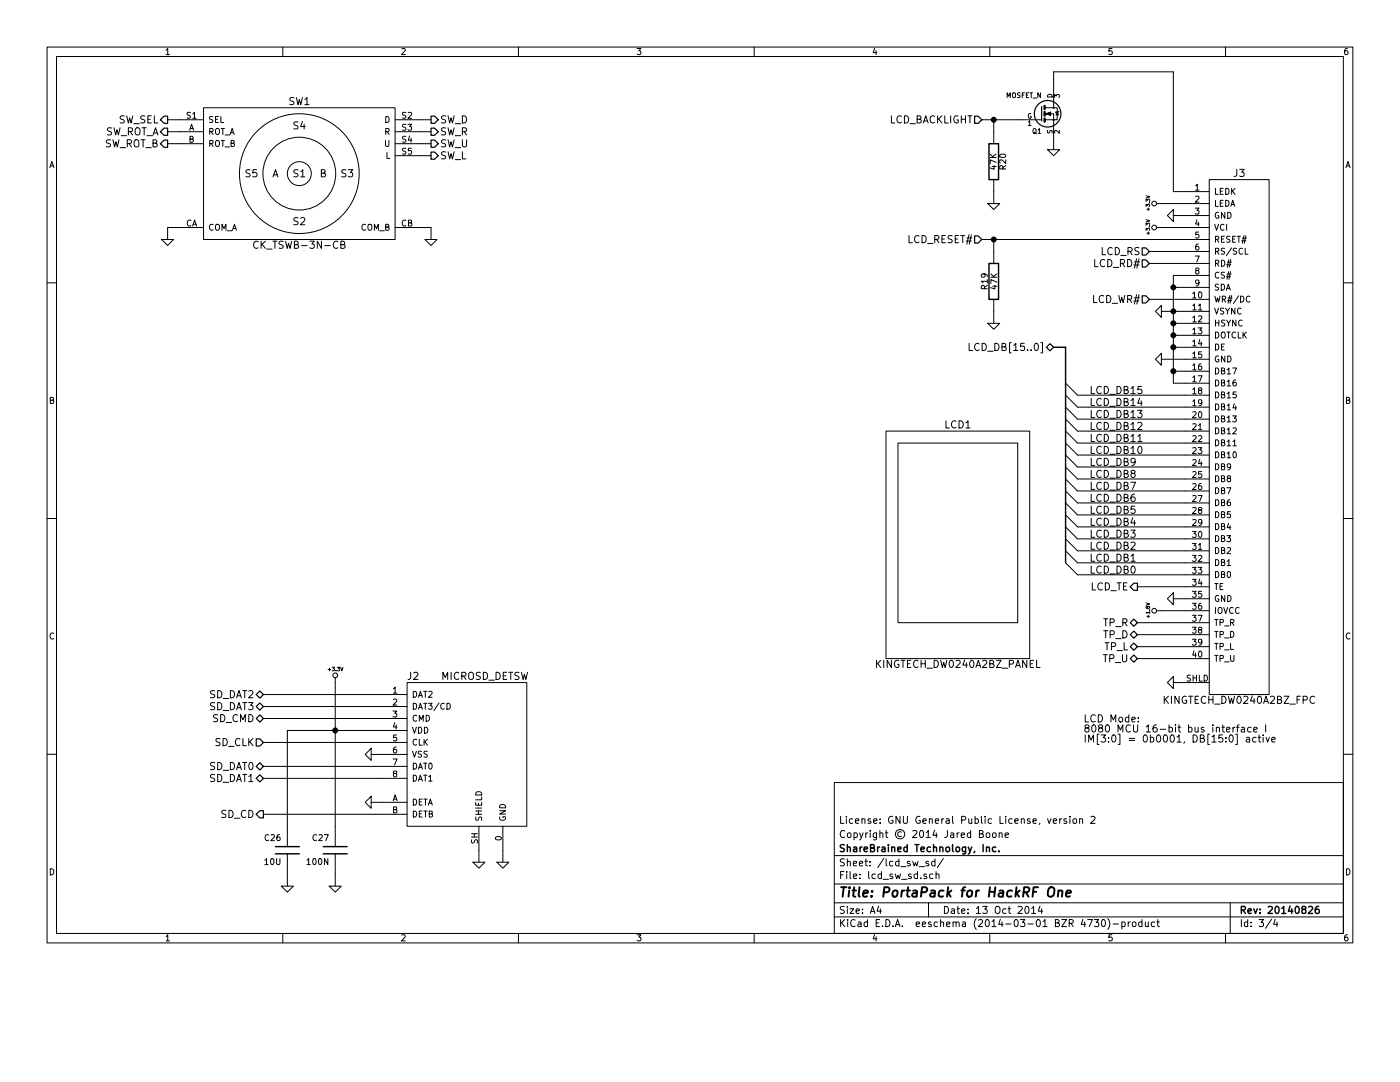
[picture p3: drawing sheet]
EESchema Schematic File Version 2
LIBS:hackrf_expansion
LIBS:wolfson
LIBS:passive
LIBS:lcd_kingtech
LIBS:power
LIBS:io_expander
LIBS:trs_jack
LIBS:battery
LIBS:mosfet
LIBS:microphone
LIBS:sd
LIBS:ck
LIBS:altera
LIBS:regulator
LIBS:tp
LIBS:header
LIBS:hole
LIBS:sharebrained
LIBS:fiducial
LIBS:portapack_hackrf_one-cache
EELAYER 24 0
EELAYER END
$Descr A4 11693 8268
encoding utf-8
Sheet 3 4
Title "PortaPack for HackRF One"
Date "13 Oct 2014"
Rev "20140826"
Comp "ShareBrained Technology, Inc."
Comment1 "Copyright © 2014 Jared Boone"
Comment2 "License: GNU General Public License, version 2"
Comment3 ""
Comment4 ""
$EndDescr
$Comp
L GND #PWR039
U 1 1
P 9800 1800
F 0 "#PWR039" H 9800 1800 30  0001 C CNN
F 1 "GND" H 9800 1730 30  0001 C CNN
F 2 "" H 9800 1800 60  0000 C CNN
F 3 "" H 9800 1800 60  0000 C CNN
	1    9800 1800
	0    1    1    0   
$EndComp
$Comp
L GND #PWR040
U 1 1
P 9800 5000
F 0 "#PWR040" H 9800 5000 30  0001 C CNN
F 1 "GND" H 9800 4930 30  0001 C CNN
F 2 "" H 9800 5000 60  0000 C CNN
F 3 "" H 9800 5000 60  0000 C CNN
	1    9800 5000
	0    1    1    0   
$EndComp
$Comp
L +3.3V #PWR041
U 1 1
P 9700 1700
F 0 "#PWR041" H 9700 1660 30  0001 C CNN
F 1 "+3.3V" H 9700 1810 30  0000 C CNN
F 2 "" H 9700 1700 60  0000 C CNN
F 3 "" H 9700 1700 60  0000 C CNN
	1    9700 1700
	0    -1   -1   0   
$EndComp
$Comp
L +3.3V #PWR042
U 1 1
P 9700 1900
F 0 "#PWR042" H 9700 1860 30  0001 C CNN
F 1 "+3.3V" H 9700 2010 30  0000 C CNN
F 2 "" H 9700 1900 60  0000 C CNN
F 3 "" H 9700 1900 60  0000 C CNN
	1    9700 1900
	0    -1   -1   0   
$EndComp
$Comp
L GND #PWR043
U 1 1
P 9800 5700
F 0 "#PWR043" H 9800 5700 30  0001 C CNN
F 1 "GND" H 9800 5630 30  0001 C CNN
F 2 "" H 9800 5700 60  0000 C CNN
F 3 "" H 9800 5700 60  0000 C CNN
	1    9800 5700
	0    1    1    0   
$EndComp
Text Label 9100 4100 0    60   ~ 0
LCD_DB7
Text Label 9100 4200 0    60   ~ 0
LCD_DB6
Text Label 9100 4300 0    60   ~ 0
LCD_DB5
Text Label 9100 4400 0    60   ~ 0
LCD_DB4
Text Label 9100 4500 0    60   ~ 0
LCD_DB3
Text Label 9100 4600 0    60   ~ 0
LCD_DB2
Text Label 9100 4700 0    60   ~ 0
LCD_DB1
Text Label 9100 4800 0    60   ~ 0
LCD_DB0
$Comp
L R R20
U 1 1
P 8300 1350
F 0 "R20" V 8380 1350 50  0000 C CNN
F 1 "47K" V 8300 1350 50  0000 C CNN
F 2 "" H 8300 1350 60  0000 C CNN
F 3 "" H 8300 1350 60  0000 C CNN
F 4 "Yageo" V 8300 1350 60  0001 C CNN "Mfr"
F 5 "RC0603FR-0747KL" V 8300 1350 60  0001 C CNN "Part"
	1    8300 1350
	1    0    0    1   
$EndComp
$Comp
L GND #PWR044
U 1 1
P 9700 2600
F 0 "#PWR044" H 9700 2600 30  0001 C CNN
F 1 "GND" H 9700 2530 30  0001 C CNN
F 2 "" H 9700 2600 60  0000 C CNN
F 3 "" H 9700 2600 60  0000 C CNN
	1    9700 2600
	0    1    1    0   
$EndComp
Text Notes 9050 6200 0    60   ~ 0
LCD Mode:\n8080 MCU 16-bit bus interface I\nIM[3:0] = 0b0001, DB[15:0] active
Text Label 9100 4000 0    60   ~ 0
LCD_DB8
Text Label 9100 3900 0    60   ~ 0
LCD_DB9
Text Label 9100 3800 0    60   ~ 0
LCD_DB10
Text Label 9100 3700 0    60   ~ 0
LCD_DB11
Text Label 9100 3600 0    60   ~ 0
LCD_DB12
Text Label 9100 3500 0    60   ~ 0
LCD_DB13
Text Label 9100 3400 0    60   ~ 0
LCD_DB14
Text Label 9100 3300 0    60   ~ 0
LCD_DB15
$Comp
L KINGTECH_DW0240A2BZ_FPC J3
U 1 1
P 10350 3550
F 0 "J3" H 10350 5650 60  0000 C CNN
F 1 "KINGTECH_DW0240A2BZ_FPC" H 10350 1250 60  0000 C CNN
F 2 "" H 10250 3550 60  0000 C CNN
F 3 "" H 10250 3550 60  0000 C CNN
F 4 "FCI" H 10350 3550 60  0001 C CNN "Mfr"
F 5 "62684-401100ALF" H 10350 3550 60  0001 C CNN "Part"
	1    10350 3550
	1    0    0    -1  
$EndComp
$Comp
L R R19
U 1 1
P 8300 2350
F 0 "R19" V 8380 2350 50  0000 C CNN
F 1 "47K" V 8300 2350 50  0000 C CNN
F 2 "" H 8300 2350 60  0000 C CNN
F 3 "" H 8300 2350 60  0000 C CNN
F 4 "Yageo" V 8300 2350 60  0001 C CNN "Mfr"
F 5 "RC0603FR-0747KL" V 8300 2350 60  0001 C CNN "Part"
	1    8300 2350
	-1   0    0    -1  
$EndComp
$Comp
L GND #PWR045
U 1 1
P 8300 2700
F 0 "#PWR045" H 8300 2700 30  0001 C CNN
F 1 "GND" H 8300 2630 30  0001 C CNN
F 2 "" H 8300 2700 60  0000 C CNN
F 3 "" H 8300 2700 60  0000 C CNN
	1    8300 2700
	1    0    0    -1  
$EndComp
$Comp
L +1.8V #PWR046
U 1 1
P 9700 5100
F 0 "#PWR046" H 9700 5240 20  0001 C CNN
F 1 "+1.8V" H 9700 5210 30  0000 C CNN
F 2 "" H 9700 5100 60  0000 C CNN
F 3 "" H 9700 5100 60  0000 C CNN
	1    9700 5100
	0    -1   -1   0   
$EndComp
$Comp
L GND #PWR047
U 1 1
P 9700 3000
F 0 "#PWR047" H 9700 3000 30  0001 C CNN
F 1 "GND" H 9700 2930 30  0001 C CNN
F 2 "" H 9700 3000 60  0000 C CNN
F 3 "" H 9700 3000 60  0000 C CNN
	1    9700 3000
	0    1    1    0   
$EndComp
Wire Wire Line
	9700 3000 9900 3000
Wire Wire Line
	9900 5000 9800 5000
Wire Wire Line
	9900 1800 9800 1800
Wire Wire Line
	9700 5100 9900 5100
Wire Wire Line
	9700 1900 9900 1900
Wire Wire Line
	9500 4900 9900 4900
Wire Wire Line
	9900 5200 9500 5200
Wire Wire Line
	9500 5300 9900 5300
Wire Wire Line
	9500 5400 9900 5400
Wire Wire Line
	9500 5500 9900 5500
Wire Wire Line
	9800 5700 9900 5700
Wire Wire Line
	9000 4800 9900 4800
Wire Wire Line
	9000 4700 9900 4700
Wire Wire Line
	9000 4600 9900 4600
Wire Wire Line
	9000 4500 9900 4500
Wire Wire Line
	9000 4400 9900 4400
Wire Wire Line
	9000 4300 9900 4300
Wire Wire Line
	9000 4200 9900 4200
Wire Wire Line
	9000 4100 9900 4100
Wire Wire Line
	9600 2100 9900 2100
Wire Wire Line
	8200 2000 9900 2000
Wire Wire Line
	9600 2200 9900 2200
Wire Wire Line
	9600 2500 9900 2500
Wire Wire Line
	9700 2600 9900 2600
Wire Wire Line
	9800 2700 9900 2700
Wire Wire Line
	9800 2800 9900 2800
Wire Wire Line
	9800 2900 9900 2900
Wire Wire Line
	9800 2300 9800 3200
Connection ~ 9800 2800
Connection ~ 9800 2600
Connection ~ 9800 2700
Wire Wire Line
	9000 4000 9900 4000
Wire Wire Line
	9000 3900 9900 3900
Wire Wire Line
	9000 3800 9900 3800
Wire Wire Line
	9000 3700 9900 3700
Wire Wire Line
	9000 3600 9900 3600
Wire Wire Line
	9000 3500 9900 3500
Wire Wire Line
	9000 3400 9900 3400
Wire Wire Line
	9000 3300 9900 3300
Wire Wire Line
	8300 2000 8300 2100
Connection ~ 8300 2000
Wire Wire Line
	8300 2600 8300 2700
Wire Wire Line
	9900 1600 9800 1600
$Comp
L MICROSD_DETSW J2
U 1 1
P 3900 6300
F 0 "J2" H 3450 6950 60  0000 C CNN
F 1 "MICROSD_DETSW" H 4050 6950 60  0000 C CNN
F 2 "" H 3900 6300 60  0000 C CNN
F 3 "" H 3900 6300 60  0000 C CNN
F 4 "ALPS" H 3900 6300 60  0001 C CNN "Mfr"
F 5 "SCHA4B0415" H 3900 6300 60  0001 C CNN "Part"
	1    3900 6300
	1    0    0    -1  
$EndComp
$Comp
L GND #PWR048
U 1 1
P 3100 6300
F 0 "#PWR048" H 3100 6300 30  0001 C CNN
F 1 "GND" H 3100 6230 30  0001 C CNN
F 2 "" H 3100 6300 60  0000 C CNN
F 3 "" H 3100 6300 60  0000 C CNN
	1    3100 6300
	0    1    1    0   
$EndComp
$Comp
L GND #PWR049
U 1 1
P 3100 6700
F 0 "#PWR049" H 3100 6700 30  0001 C CNN
F 1 "GND" H 3100 6630 30  0001 C CNN
F 2 "" H 3100 6700 60  0000 C CNN
F 3 "" H 3100 6700 60  0000 C CNN
	1    3100 6700
	0    1    1    0   
$EndComp
$Comp
L C C27
U 1 1
P 2800 7100
F 0 "C27" H 2850 7200 50  0000 L CNN
F 1 "100N" H 2850 7000 50  0000 L CNN
F 2 "" H 2800 7100 60  0000 C CNN
F 3 "" H 2800 7100 60  0000 C CNN
F 4 "Murata" H 2800 7100 60  0001 C CNN "Mfr"
F 5 "GRM155R61A104KA01" H 2800 7100 60  0001 C CNN "Part"
	1    2800 7100
	-1   0    0    -1  
$EndComp
$Comp
L GND #PWR050
U 1 1
P 2400 7400
F 0 "#PWR050" H 2400 7400 30  0001 C CNN
F 1 "GND" H 2400 7330 30  0001 C CNN
F 2 "" H 2400 7400 60  0000 C CNN
F 3 "" H 2400 7400 60  0000 C CNN
	1    2400 7400
	1    0    0    -1  
$EndComp
$Comp
L GND #PWR051
U 1 1
P 4200 7200
F 0 "#PWR051" H 4200 7200 30  0001 C CNN
F 1 "GND" H 4200 7130 30  0001 C CNN
F 2 "" H 4200 7200 60  0000 C CNN
F 3 "" H 4200 7200 60  0000 C CNN
	1    4200 7200
	1    0    0    -1  
$EndComp
$Comp
L CK_TSWB-3N-CB SW1
U 1 1
P 2500 1450
F 0 "SW1" H 2500 2050 60  0000 C CNN
F 1 "CK_TSWB-3N-CB" H 2500 850 60  0000 C CNN
F 2 "" H 2500 1450 60  0000 C CNN
F 3 "" H 2500 1450 60  0000 C CNN
F 4 "C&K" H 2500 1450 60  0001 C CNN "Mfr"
F 5 "TSWB-3N-CB111 LFS" H 2500 1450 60  0001 C CNN "Part"
	1    2500 1450
	1    0    0    -1  
$EndComp
$Comp
L GND #PWR052
U 1 1
P 1400 2000
F 0 "#PWR052" H 1400 2000 30  0001 C CNN
F 1 "GND" H 1400 1930 30  0001 C CNN
F 2 "" H 1400 2000 60  0000 C CNN
F 3 "" H 1400 2000 60  0000 C CNN
	1    1400 2000
	1    0    0    -1  
$EndComp
$Comp
L GND #PWR053
U 1 1
P 3600 2000
F 0 "#PWR053" H 3600 2000 30  0001 C CNN
F 1 "GND" H 3600 1930 30  0001 C CNN
F 2 "" H 3600 2000 60  0000 C CNN
F 3 "" H 3600 2000 60  0000 C CNN
	1    3600 2000
	1    0    0    -1  
$EndComp
$Comp
L GND #PWR054
U 1 1
P 4000 7200
F 0 "#PWR054" H 4000 7200 30  0001 C CNN
F 1 "GND" H 4000 7130 30  0001 C CNN
F 2 "" H 4000 7200 60  0000 C CNN
F 3 "" H 4000 7200 60  0000 C CNN
	1    4000 7200
	1    0    0    -1  
$EndComp
$Comp
L C C26
U 1 1
P 2400 7100
F 0 "C26" H 2450 7200 50  0000 L CNN
F 1 "10U" H 2450 7000 50  0000 L CNN
F 2 "" H 2400 7100 60  0000 C CNN
F 3 "" H 2400 7100 60  0000 C CNN
F 4 "Murata" H 2400 7100 60  0001 C CNN "Mfr"
F 5 "GRM21BR61A106KE19" H 2400 7100 60  0001 C CNN "Part"
	1    2400 7100
	-1   0    0    -1  
$EndComp
$Comp
L GND #PWR055
U 1 1
P 2800 7400
F 0 "#PWR055" H 2800 7400 30  0001 C CNN
F 1 "GND" H 2800 7330 30  0001 C CNN
F 2 "" H 2800 7400 60  0000 C CNN
F 3 "" H 2800 7400 60  0000 C CNN
	1    2800 7400
	1    0    0    -1  
$EndComp
$Comp
L +3.3V #PWR056
U 1 1
P 2800 5700
F 0 "#PWR056" H 2800 5660 30  0001 C CNN
F 1 "+3.3V" H 2800 5810 30  0000 C CNN
F 2 "" H 2800 5700 60  0000 C CNN
F 3 "" H 2800 5700 60  0000 C CNN
	1    2800 5700
	1    0    0    -1  
$EndComp
Wire Wire Line
	2400 6100 2400 6900
Wire Wire Line
	2800 7300 2800 7400
Connection ~ 2800 6100
Wire Wire Line
	2800 5700 2800 6900
Wire Wire Line
	2200 5800 3200 5800
Wire Wire Line
	2200 5900 3200 5900
Wire Wire Line
	2200 6000 3200 6000
Wire Wire Line
	2200 6200 3200 6200
Wire Wire Line
	2200 6400 3200 6400
Wire Wire Line
	2200 6500 3200 6500
Wire Wire Line
	3200 6300 3100 6300
Wire Wire Line
	2400 6100 3200 6100
Wire Wire Line
	2400 7300 2400 7400
Wire Wire Line
	4200 7100 4200 7200
Wire Wire Line
	1400 1000 1500 1000
Wire Wire Line
	1400 1100 1500 1100
Wire Wire Line
	1400 1200 1500 1200
Wire Wire Line
	3500 1000 3600 1000
Wire Wire Line
	3600 1100 3500 1100
Wire Wire Line
	3600 1200 3500 1200
Wire Wire Line
	3600 1300 3500 1300
Wire Wire Line
	3500 1900 3600 1900
Wire Wire Line
	3600 1900 3600 2000
Wire Wire Line
	1500 1900 1400 1900
Wire Wire Line
	1400 1900 1400 2000
Wire Wire Line
	4000 7100 4000 7200
$Comp
L KINGTECH_DW0240A2BZ_PANEL LCD1
U 1 1
P 8000 4600
F 0 "LCD1" H 8000 5650 60  0000 C CNN
F 1 "KINGTECH_DW0240A2BZ_PANEL" H 8000 3650 60  0000 C CNN
F 2 "" H 8000 4600 60  0000 C CNN
F 3 "" H 8000 4600 60  0000 C CNN
	1    8000 4600
	1    0    0    -1  
$EndComp
Wire Bus Line
	8800 2900 8900 2900
Wire Bus Line
	8900 2900 8900 4700
Entry Wire Line
	8900 3200 9000 3300
Entry Wire Line
	8900 3300 9000 3400
Entry Wire Line
	8900 3400 9000 3500
Entry Wire Line
	8900 3500 9000 3600
Entry Wire Line
	8900 3600 9000 3700
Entry Wire Line
	8900 3700 9000 3800
Entry Wire Line
	8900 3800 9000 3900
Entry Wire Line
	8900 3900 9000 4000
Entry Wire Line
	8900 4000 9000 4100
Entry Wire Line
	8900 4100 9000 4200
Entry Wire Line
	8900 4200 9000 4300
Entry Wire Line
	8900 4300 9000 4400
Entry Wire Line
	8900 4400 9000 4500
Entry Wire Line
	8900 4500 9000 4600
Entry Wire Line
	8900 4600 9000 4700
Entry Wire Line
	8900 4700 9000 4800
Text HLabel 8800 2900 0    60   BiDi ~ 0
LCD_DB[15..0]
Text HLabel 9600 2100 0    60   Input ~ 0
LCD_RS
Text HLabel 9600 2200 0    60   Input ~ 0
LCD_RD#
Text HLabel 9600 2500 0    60   Input ~ 0
LCD_WR#
Text HLabel 8200 2000 0    60   Input ~ 0
LCD_RESET#
Text HLabel 8200 1000 0    60   Input ~ 0
LCD_BACKLIGHT
Text HLabel 9500 4900 0    60   Output ~ 0
LCD_TE
Text HLabel 9500 5200 0    60   BiDi ~ 0
TP_R
Text HLabel 9500 5300 0    60   BiDi ~ 0
TP_D
Text HLabel 9500 5400 0    60   BiDi ~ 0
TP_L
Text HLabel 9500 5500 0    60   BiDi ~ 0
TP_U
Text HLabel 1400 1000 0    60   Output ~ 0
SW_SEL
Text HLabel 1400 1100 0    60   Output ~ 0
SW_ROT_A
Text HLabel 1400 1200 0    60   Output ~ 0
SW_ROT_B
Text HLabel 3600 1000 2    60   Output ~ 0
SW_D
Text HLabel 3600 1100 2    60   Output ~ 0
SW_R
Text HLabel 3600 1200 2    60   Output ~ 0
SW_U
Text HLabel 3600 1300 2    60   Output ~ 0
SW_L
Text HLabel 2200 5800 0    60   BiDi ~ 0
SD_DAT2
Text HLabel 2200 5900 0    60   BiDi ~ 0
SD_DAT3
Text HLabel 2200 6000 0    60   BiDi ~ 0
SD_CMD
Text HLabel 2200 6200 0    60   Input ~ 0
SD_CLK
Text HLabel 2200 6400 0    60   BiDi ~ 0
SD_DAT0
Text HLabel 2200 6500 0    60   BiDi ~ 0
SD_DAT1
Text HLabel 2200 6800 0    60   Output ~ 0
SD_CD
Wire Wire Line
	9800 3100 9900 3100
Connection ~ 9800 2900
Wire Wire Line
	9800 3200 9900 3200
Connection ~ 9800 3100
Wire Wire Line
	9900 2400 9800 2400
Wire Wire Line
	9900 2300 9800 2300
Connection ~ 9800 2400
Wire Wire Line
	3200 6800 2200 6800
Wire Wire Line
	3200 6700 3100 6700
$Comp
L MOSFET_N Q1
U 1 1
P 8700 950
F 0 "Q1" H 8700 801 40  0000 R CNN
F 1 "MOSFET_N" H 8700 1100 40  0000 R CNN
F 2 "" H 8570 1052 29  0000 C CNN
F 3 "" H 8700 950 60  0000 C CNN
F 4 "NXP" H 8700 950 60  0001 C CNN "Mfr"
F 5 "2N7002P,215" H 8700 950 60  0001 C CNN "Part"
	1    8700 950 
	1    0    0    -1  
$EndComp
$Comp
L GND #PWR057
U 1 1
P 8800 1250
F 0 "#PWR057" H 8800 1250 30  0001 C CNN
F 1 "GND" H 8800 1180 30  0001 C CNN
F 2 "" H 8800 1250 60  0000 C CNN
F 3 "" H 8800 1250 60  0000 C CNN
	1    8800 1250
	1    0    0    -1  
$EndComp
Wire Wire Line
	8800 1150 8800 1250
Wire Wire Line
	9900 1700 9700 1700
Wire Wire Line
	8200 1000 8500 1000
Wire Wire Line
	8300 1000 8300 1100
Connection ~ 8300 1000
$Comp
L GND #PWR058
U 1 1
P 8300 1700
F 0 "#PWR058" H 8300 1700 30  0001 C CNN
F 1 "GND" H 8300 1630 30  0001 C CNN
F 2 "" H 8300 1700 60  0000 C CNN
F 3 "" H 8300 1700 60  0000 C CNN
	1    8300 1700
	1    0    0    -1  
$EndComp
Wire Wire Line
	8300 1600 8300 1700
Wire Wire Line
	8800 750  8800 600 
Wire Wire Line
	8800 600  9800 600 
Wire Wire Line
	9800 600  9800 1600
$EndSCHEMATC
